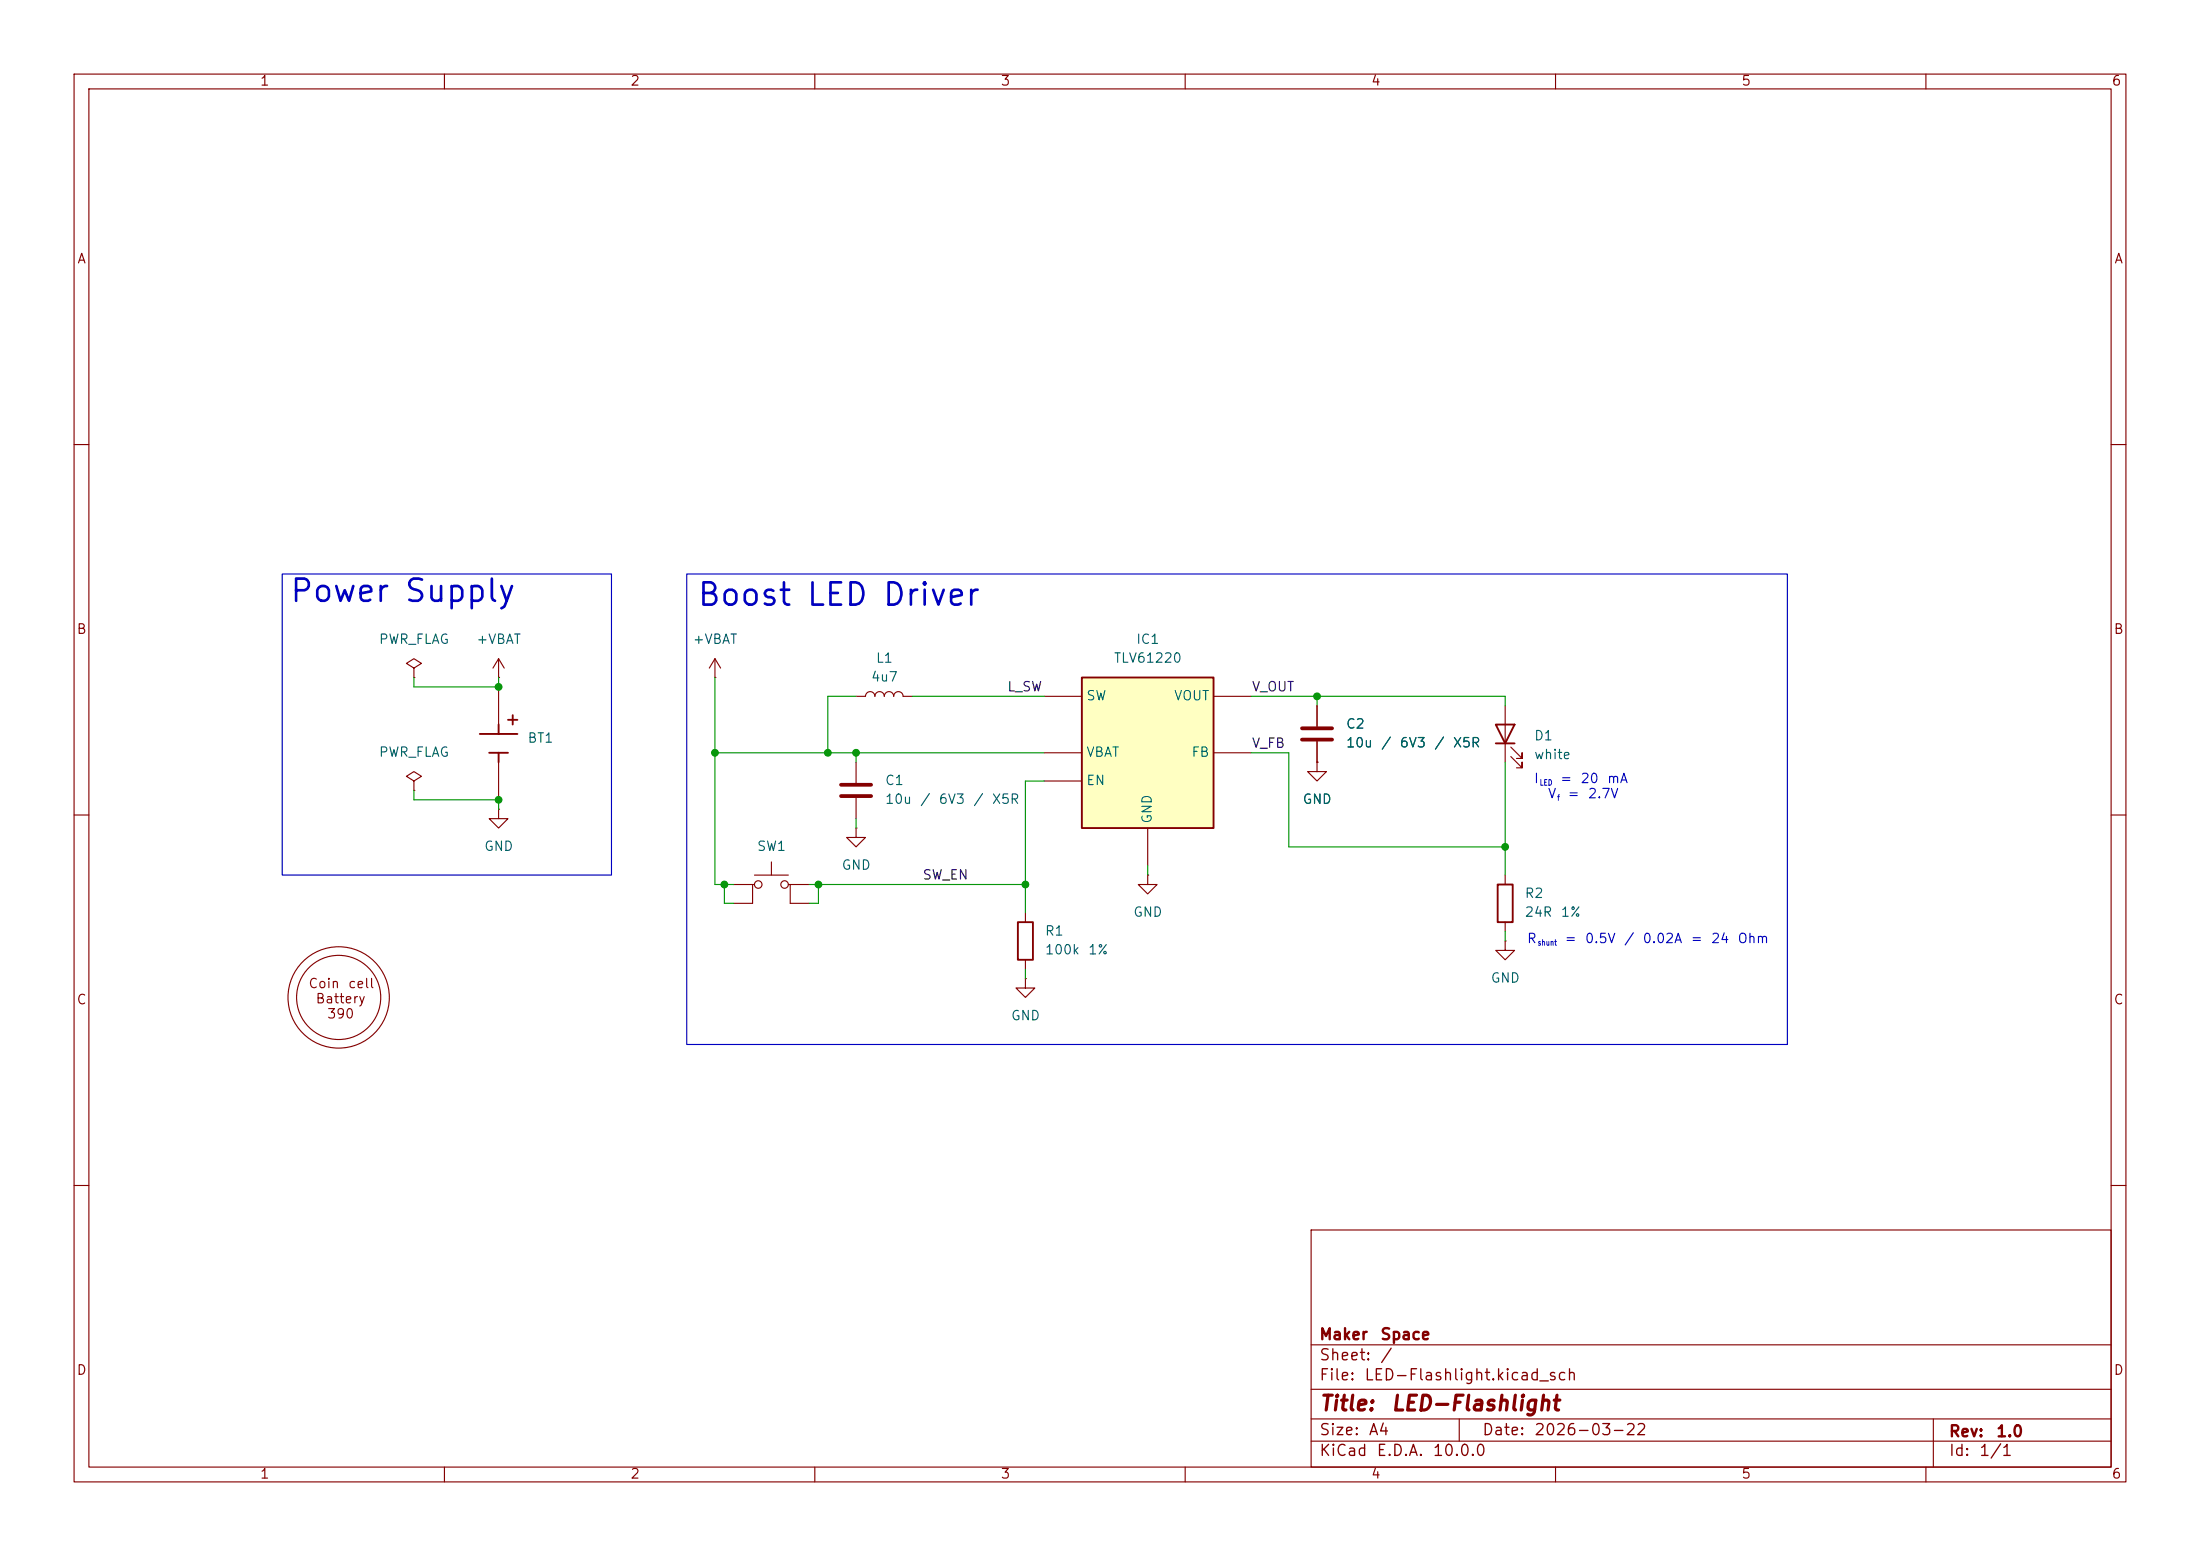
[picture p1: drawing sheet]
<svg xmlns="http://www.w3.org/2000/svg" width="297mm" height="210mm" viewBox="0 0 297 210" stroke-linecap="round" stroke-linejoin="round" font-family="sans-serif">
<g fill="none" stroke="#840000" stroke-width=".15">
<path d="M10 10h277v190h-277zM12 12h273v186h-273zM60 10v2M110 10v2M160 10v2M210 10v2M260 10v2M10 60h2M285 60h2M177.8 95.3v2.7M10 110h2M115.6 111.8v1.2h1.2l-1.2 1.3-1.3-1.3h1.3"/>
<path d="M115.6 111.8h.1M154.9 118.1v1.3h1.3l-1.3 1.3-1.2-1.3h1.2M154.9 118.1h.1M177.8 100.1v2.8M285 110h2M138.4 132.1v1.3h1.3l-1.3 1.2-1.2-1.2h1.2M138.4 132.1h.1M203.2 127v1.3h1.3l-1.3 1.2-1.3-1.2h1.3M203.2 127h.1M10 160h2M177 166h108v32h-108zM285 160h2"/>
<path d="M60 198v2M110 198v2M160 198v2M177 194.5h108M177 191.5h108M177 187.5h108M177 181.5h108M197 191.5v3M210 198v2M260 198v2M261 191.5v6.5"/>
</g>
<path d="M175.8 98.3h4M175.8 99.8h4" fill="none" stroke="#840000" stroke-width=".51"/>
<path d="M146 91.4h17.8v20.4h-17.8z" fill="#ffffc2"/>
<path d="M64.8 99.1h5M67.3 97.8v1.3M68.6 97.2h1.2M69.2 96.5v1.3M146 91.4h17.8v20.4h-17.8zM201.9 97.8h2.6l-1.3 2.5zM66 101.6h2.6M67.3 101.6v1.3M201.9 100.3h2.6M202.2 119.4h2v5.1h-2zM137.4 124.5h2v5h-2z" fill="none" stroke="#840000" stroke-width=".25"/>
<g fill="none" stroke="#840000" stroke-width=".15">
<path d="M55.9 90.2l1-.7-1-.6-1 .6 1 .7v1.2M55.9 91.4h.1M67.3 91.4h.1M67.3 88.9l-.8 1.3M67.3 88.9l.8 1.3M67.3 88.9v2.5M67.3 92.7v5.1M96.5 91.4h.1M96.5 88.9l-.7 1.3M96.5 88.9l.8 1.3M96.5 88.9v2.5M115.6 94h1.2a.64 .64 0 0 1 .7-.7 .64 .64 0 0 1 .6 .7 .64 .64 0 0 1 .6-.7 .64 .64 0 0 1 .7 .7 .64 .64 0 0 1 .6-.7 .64 .64 0 0 1 .6 .7 .64 .64 0 0 1 .7-.7 .64 .64 0 0 1 .6 .7h1.3"/>
<path d="M141 94h5M163.8 94h5.1M177.8 95.3v2.7M203.2 95.3v7.6M55.9 105.4l1-.6-1-.7-1 .7 1 .6v1.3M55.9 106.7h.1M67.3 109.2v1.3h1.3l-1.3 1.3-1.3-1.3h1.3M67.3 109.2h.1M67.3 102.9v5.1M99.1 119.4h2.5M101.9 119.4h-.3v2.5h-2.5M101.9 118.1h4.5"/>
<path d="M104.1 116.3v1.8M106.4 119.4h.3v2.5h2.5M106.7 119.4h2.5M115.6 102.9v2.8M115.6 107.7v2.8M141 105.4h5M141 101.6h5M154.9 111.8v5M163.8 101.6h5.1M177.8 102.9v1.2h1.3l-1.3 1.3-1.3-1.3h1.3M177.8 102.9h.1M177.8 100.1v2.8"/>
<path d="M203.2 118.1v1.3M204 102.1l1.5 1.5v-.7v.7h-.8M204 100.8l1.5 1.6v-.8v.8h-.8M138.4 123.2v1.3M138.4 129.5v1.3M203.2 124.5v1.2"/>
<circle cx="102.4" cy="119.4" r=".51"/>
<circle cx="105.9" cy="119.4" r=".51"/>
<circle cx="45.7" cy="134.6" r="5.7"/>
<circle cx="45.7" cy="134.6" r="6.8"/>
</g>
<path d="M113.5 105.9h4.1M113.5 107.4h4.1" fill="none" stroke="#840000" stroke-width=".51"/>
<g fill="none" stroke="#009600" stroke-width=".15">
<path d="M55.9 91.4v1.3h11.4v-1.3M96.5 91.4v28h2.6M115.6 94h-3.8v7.6M123.2 94h17.8M168.9 94h34.3v1.3M177.8 94v1.3M55.9 106.7v1.3h11.4v1.2M96.5 101.6h44.5M97.8 119.4v2.5h1.3M109.2 119.4h29.2M110.5 119.4v2.5h-1.3M115.6 101.6v1.3"/>
<path d="M115.6 110.5v1.3M141 105.4h-2.6v17.8M154.9 116.8v1.3M168.9 101.6h5.1v12.7h29.2M203.2 102.9v15.2M138.4 130.8v1.3M203.2 125.7v1.3"/>
</g>
<path d="M38.1 77.5h44.4v40.6h-44.4zM92.7 77.5h148.6v63.5h-148.6z" fill="none" stroke="#0000c2" stroke-width=".15"/>
<g fill="#009600" stroke="#009600" stroke-width=".14">
<circle cx="203.2" cy="114.3" r=".46"/>
<circle cx="177.8" cy="94" r=".46"/>
<circle cx="138.4" cy="119.4" r=".46"/>
<circle cx="115.6" cy="101.6" r=".46"/>
<circle cx="110.5" cy="119.4" r=".46"/>
<circle cx="67.3" cy="108" r=".46"/>
<circle cx="96.5" cy="101.6" r=".46"/>
<circle cx="97.8" cy="119.4" r=".46"/>
<circle cx="111.8" cy="101.6" r=".46"/>
<circle cx="67.3" cy="92.7" r=".46"/>
</g>
<g font-size="3" fill="#0000c2">
<text x="39" y="82">Power</text>
<text x="54.4" y="82">Supply</text>
<text x="94" y="82.5">Boost</text>
<text x="108.7" y="82.5">LED</text>
<text x="119" y="82.5">Driver</text>
</g>
<g font-size="2" fill="#840000">
<text x="178" y="190.9">Title:</text>
<text x="187.7" y="190.9">LED-Flashlight</text>
</g>
<g font-size="1.5" fill="#840000">
<text x="178" y="184">Sheet:</text>
<text x="178" y="181.2">Maker</text>
<text x="186.2" y="184">/</text>
<text x="186.2" y="181.2">Space</text>
<text x="178" y="186.7">File:</text>
<text x="184.1" y="186.7">LED-Flashlight.kicad_sch</text>
<text x="178" y="196.9">KiCad</text>
<text x="178" y="194.1">Size:</text>
<text x="184.7" y="194.1">A4</text>
<text x="185.7" y="196.9">E.D.A.</text>
<text x="193.3" y="196.9">10.0.0</text>
<text x="200" y="194.1">Date:</text>
<text x="207" y="194.1">2026-03-22</text>
<text x="263" y="194.3">Rev:</text>
<text x="263" y="196.9">Id:</text>
<text x="267.1" y="196.9">1/1</text>
<text x="269.4" y="194.3">1.0</text>
</g>
<g font-size="1.3" fill="#840000">
<text x="35" y="11.9">1</text>
<text x="85" y="11.9">2</text>
<text x="135" y="11.9">3</text>
<text x="185" y="11.9">4</text>
<text x="235" y="11.9">5</text>
<text x="285" y="11.9">6</text>
<text x="10.3" y="35.9">A</text>
<text x="285.3" y="35.9">A</text>
<text x="10.3" y="85.9">B</text>
<text x="285.3" y="85.9">B</text>
<text x="10.3" y="135.9">C</text>
<text x="41.5" y="133.7">Coin</text>
<text x="42.5" y="135.7">Battery</text>
<text x="44.1" y="137.8">390</text>
<text x="46.9" y="133.7">cell</text>
<text x="285.3" y="135.9">C</text>
<text x="10.3" y="185.9">D</text>
<text x="285.3" y="185.9">D</text>
<text x="35" y="199.9">1</text>
<text x="85" y="199.9">2</text>
<text x="135" y="199.9">3</text>
<text x="185" y="199.9">4</text>
<text x="235" y="199.9">5</text>
<text x="285" y="199.9">6</text>
</g>
<g font-size="1.3" fill="#006464">
<text x="51.1" y="87.2">PWR_FLAG</text>
<text x="64.2" y="87.2">+VBAT</text>
<text x="93.4" y="87.2">+VBAT</text>
<text x="118.2" y="89.8">L1</text>
<text x="150.3" y="89.8">TLV61220</text>
<text x="153.3" y="87.2">IC1</text>
<text x="117.5" y="92.3">4u7</text>
<text x="146.6" y="94.8">SW</text>
<text x="158.4" y="94.8">VOUT</text>
<text x="71.1" y="100.6">BT1</text>
<text x="181.6" y="98.7">C2</text>
<text x="181.6" y="101.2">10u</text>
<text x="186.4" y="101.2">/</text>
<text x="188.9" y="101.2">6V3</text>
<text x="193.5" y="101.2">/</text>
<text x="196" y="101.2">X5R</text>
<text x="207" y="100.2">D1</text>
<text x="51.1" y="102.5">PWR_FLAG</text>
<text x="119.4" y="106.3">C1</text>
<text x="146.6" y="106.3">EN</text>
<text x="146.6" y="102.5">VBAT</text>
<text x="160.8" y="102.5">FB</text>
<text x="207" y="102.8">white</text>
<text x="119.4" y="108.8">10u</text>
<text x="124.1" y="108.8">/</text>
<text x="126.6" y="108.8">6V3</text>
<text x="131.3" y="108.8">/</text>
<text x="133.8" y="108.8">X5R</text>
<text x="155.8" y="111.3" transform="rotate(-90 155.8 111.3)">GND</text>
<text x="175.8" y="108.8">GND</text>
<text x="65.3" y="115.2">GND</text>
<text x="102.1" y="115.2">SW1</text>
<text x="113.5" y="117.7">GND</text>
<text x="152.9" y="124.1">GND</text>
<text x="205.7" y="121.5">R2</text>
<text x="205.7" y="124.1">24R</text>
<text x="210.6" y="124.1">1%</text>
<text x="141" y="126.6">R1</text>
<text x="141" y="129.1">100k</text>
<text x="146.8" y="129.1">1%</text>
<text x="201.2" y="132.9">GND</text>
<text x="136.4" y="138">GND</text>
</g>
<g font-size="1.3" fill="#0f0f0f">
<text x="135.9" y="93.6">L_SW</text>
<text x="168.9" y="93.6">V_OUT</text>
<text x="168.9" y="101.3">V_FB</text>
<text x="124.5" y="119">SW_EN</text>
</g>
<g font-size="1.3" fill="#0000c2">
<text x="207" y="106">I</text>
<text x="210.5" y="106">=</text>
<text x="213.3" y="106">20</text>
<text x="216.9" y="106">mA</text>
<text x="208.9" y="108.1">V</text>
<text x="211.5" y="108.1">=</text>
<text x="214.3" y="108.1">2.7V</text>
<text x="206" y="127.6">R</text>
<text x="211.1" y="127.6">=</text>
<text x="213.9" y="127.6">0.5V</text>
<text x="219.2" y="127.6">/</text>
<text x="221.7" y="127.6">0.02A</text>
<text x="228.2" y="127.6">=</text>
<text x="230.9" y="127.6">24</text>
<text x="234.5" y="127.6">Ohm</text>
</g>
<g font-size=".8" fill="#0000c2">
<text x="207.8" y="106.2">LED</text>
<text x="210.2" y="108.3">f</text>
<text x="207.5" y="127.8">shunt</text>
</g>
</svg>
